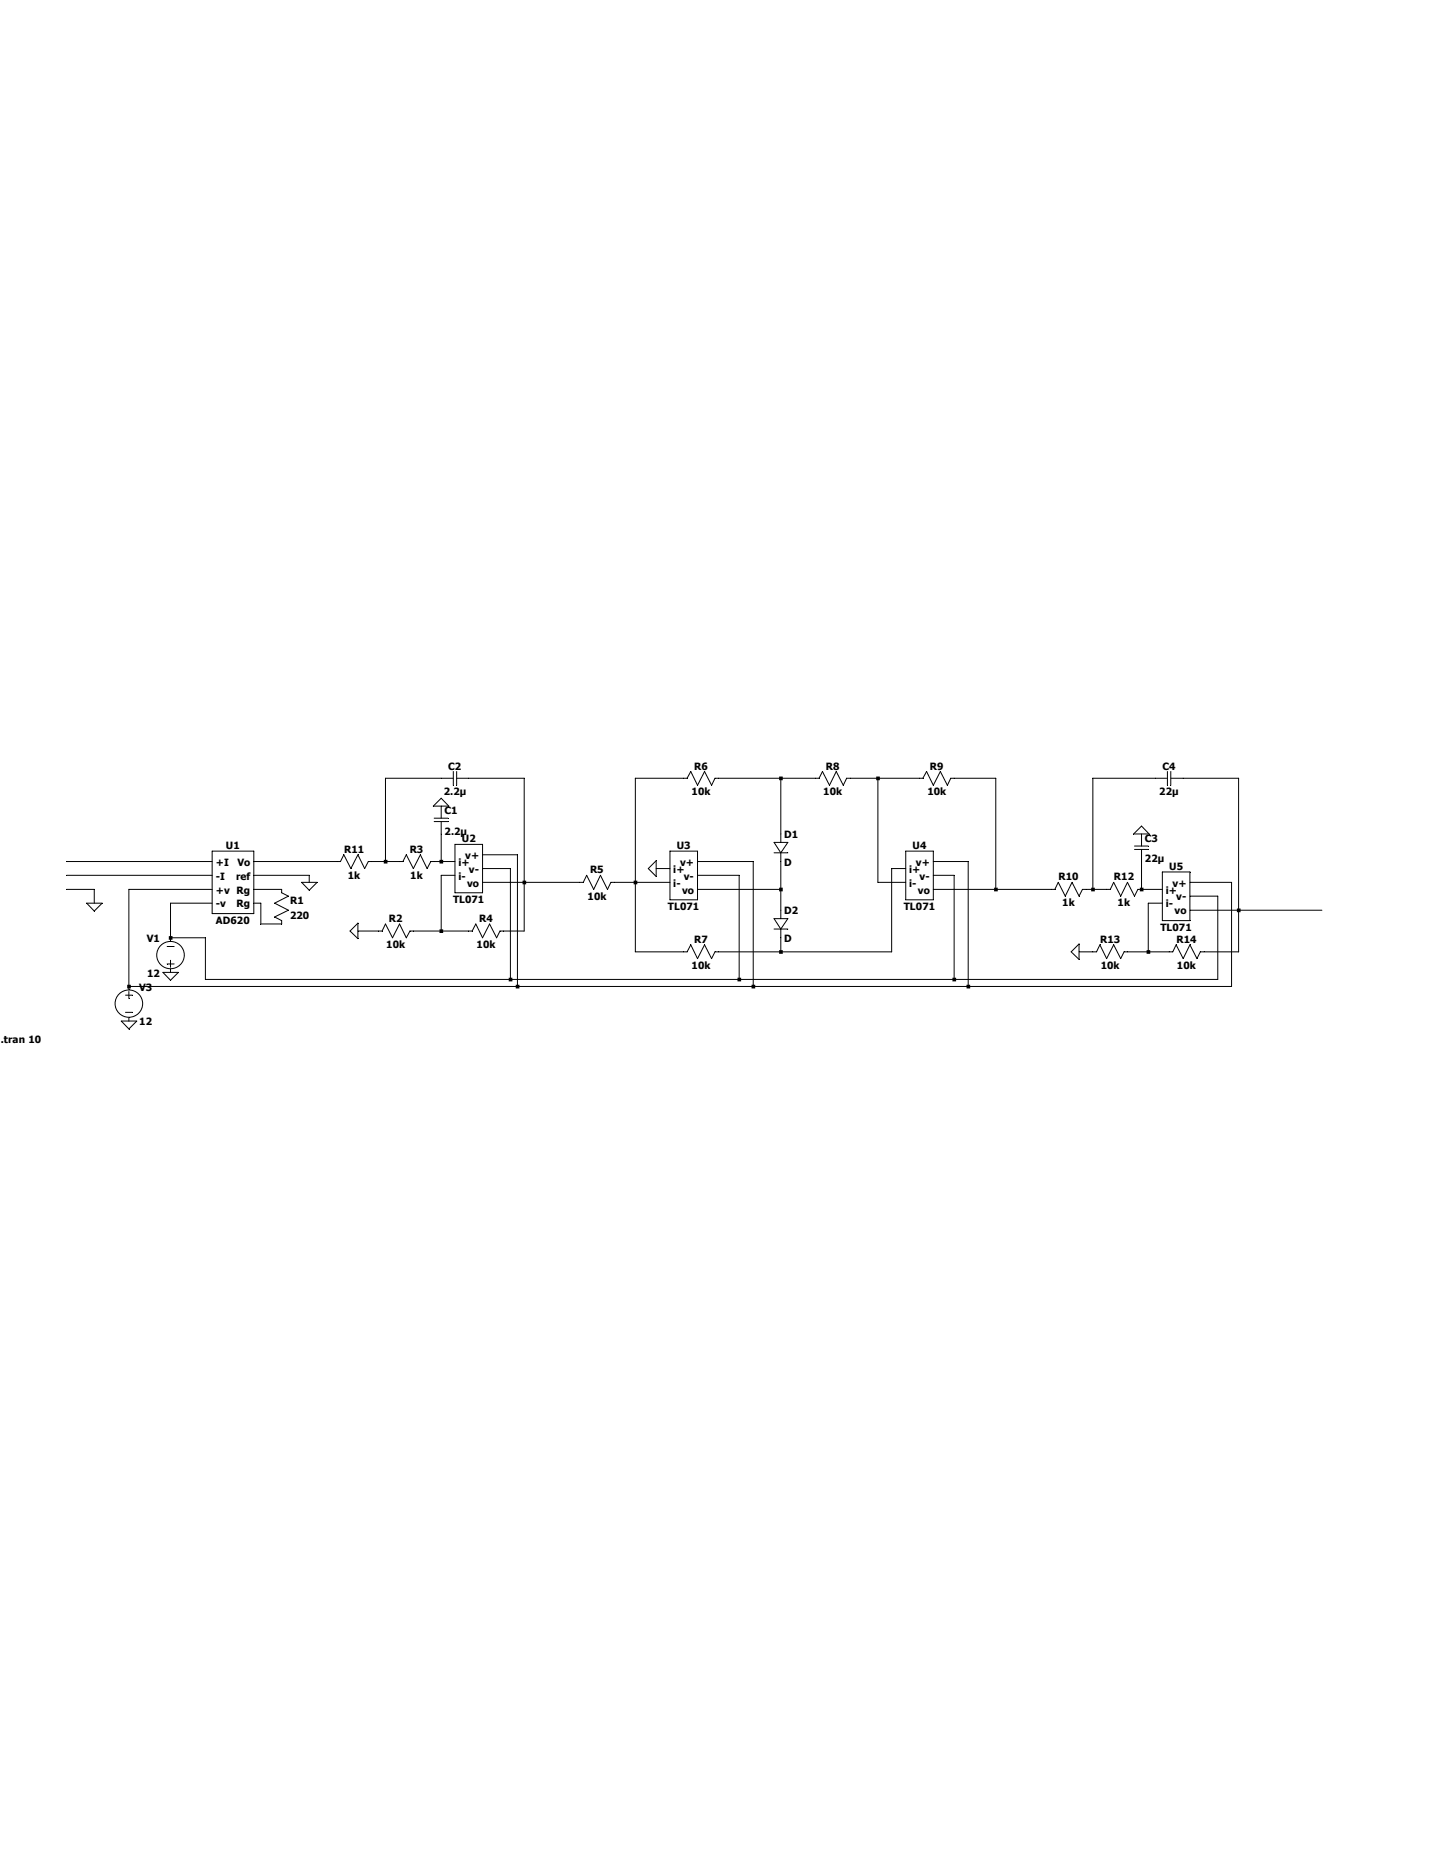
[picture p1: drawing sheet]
Version 4
SHEET 1 3044 680
WIRE 912 -144 784 -144
WIRE 1104 -144 976 -144
WIRE 1472 -144 1360 -144
WIRE 1696 -144 1552 -144
WIRE 1776 -144 1696 -144
WIRE 1920 -144 1856 -144
WIRE 2016 -144 1920 -144
WIRE 2192 -144 2096 -144
WIRE 2560 -144 2416 -144
WIRE 2752 -144 2624 -144
WIRE 1696 -16 1696 -144
WIRE 1088 32 1008 32
WIRE 384 48 48 48
WIRE 672 48 480 48
WIRE 784 48 784 -144
WIRE 784 48 752 48
WIRE 816 48 784 48
WIRE 912 48 912 -16
WIRE 912 48 896 48
WIRE 944 48 912 48
WIRE 1632 48 1504 48
WIRE 2128 48 2048 48
WIRE 1072 64 1008 64
WIRE 1440 64 1408 64
WIRE 1984 64 1952 64
WIRE 384 80 48 80
WIRE 608 80 480 80
WIRE 944 80 912 80
WIRE 1600 80 1504 80
WIRE 2096 80 2048 80
WIRE 608 96 608 80
WIRE 1104 96 1104 -144
WIRE 1104 96 1008 96
WIRE 1232 96 1104 96
WIRE 1360 96 1360 -144
WIRE 1360 96 1312 96
WIRE 1440 96 1360 96
WIRE 1920 96 1920 -144
WIRE 1984 96 1920 96
WIRE 2736 96 2640 96
WIRE 112 112 48 112
WIRE 384 112 192 112
WIRE 544 112 480 112
WIRE 1696 112 1696 48
WIRE 1696 112 1504 112
WIRE 2192 112 2192 -144
WIRE 2192 112 2048 112
WIRE 2320 112 2192 112
WIRE 2416 112 2416 -144
WIRE 2416 112 2400 112
WIRE 2448 112 2416 112
WIRE 2528 112 2528 48
WIRE 2576 112 2528 112
WIRE 2704 128 2640 128
WIRE 112 144 112 112
WIRE 384 144 288 144
WIRE 496 144 480 144
WIRE 2576 144 2544 144
WIRE 1696 160 1696 112
WIRE 2752 160 2752 -144
WIRE 2752 160 2640 160
WIRE 2944 160 2752 160
WIRE 496 192 496 144
WIRE 544 192 496 192
WIRE 768 208 720 208
WIRE 912 208 912 80
WIRE 912 208 848 208
WIRE 976 208 912 208
WIRE 1104 208 1104 96
WIRE 1104 208 1056 208
WIRE 288 224 288 144
WIRE 368 224 288 224
WIRE 1360 256 1360 96
WIRE 1472 256 1360 256
WIRE 1696 256 1696 224
WIRE 1696 256 1552 256
WIRE 1952 256 1952 64
WIRE 1952 256 1696 256
WIRE 2416 256 2384 256
WIRE 2544 256 2544 144
WIRE 2544 256 2496 256
WIRE 2592 256 2544 256
WIRE 2752 256 2752 160
WIRE 2752 256 2672 256
WIRE 368 320 368 224
WIRE 1072 320 1072 64
WIRE 1072 320 368 320
WIRE 1600 320 1600 80
WIRE 1600 320 1072 320
WIRE 2096 320 2096 80
WIRE 2096 320 1600 320
WIRE 2704 320 2704 128
WIRE 2704 320 2096 320
WIRE 192 336 192 112
WIRE 1088 336 1088 32
WIRE 1088 336 192 336
WIRE 1632 336 1632 48
WIRE 1632 336 1088 336
WIRE 2128 336 2128 48
WIRE 2128 336 1632 336
WIRE 2736 336 2736 96
WIRE 2736 336 2128 336
FLAG 608 96 0
FLAG 288 304 0
FLAG 192 416 0
FLAG 912 -80 0
FLAG 720 208 0
FLAG 1408 64 0
FLAG 2528 -16 0
FLAG 2384 256 0
FLAG 112 144 0
SYMBOL AutoGenerated\\AD620 432 96 R0
SYMATTR InstName U1
SYMBOL res 528 96 R0
SYMATTR InstName R1
SYMATTR Value 220
SYMBOL voltage 288 320 R180
WINDOW 0 24 96 Left 2
WINDOW 3 24 16 Left 2
WINDOW 123 0 0 Left 0
WINDOW 39 0 0 Left 0
SYMATTR InstName V1
SYMATTR Value 12
SYMBOL voltage 192 320 R0
WINDOW 123 0 0 Left 0
WINDOW 39 0 0 Left 0
SYMATTR InstName V3
SYMATTR Value 12
SYMBOL cap 896 -80 R0
SYMATTR InstName C1
SYMATTR Value 2.2µ
SYMBOL res 768 32 R90
WINDOW 0 0 56 VBottom 2
WINDOW 3 32 56 VTop 2
SYMATTR InstName R11
SYMATTR Value 1k
SYMBOL AutoGenerated\\TL071 976 64 R0
SYMATTR InstName U2
SYMBOL res 864 192 R90
WINDOW 0 0 56 VBottom 2
WINDOW 3 32 56 VTop 2
SYMATTR InstName R2
SYMATTR Value 10k
SYMBOL res 1072 192 R90
WINDOW 0 0 56 VBottom 2
WINDOW 3 32 56 VTop 2
SYMATTR InstName R4
SYMATTR Value 10k
SYMBOL res 912 32 R90
WINDOW 0 0 56 VBottom 2
WINDOW 3 32 56 VTop 2
SYMATTR InstName R3
SYMATTR Value 1k
SYMBOL cap 976 -160 R90
WINDOW 0 0 32 VBottom 2
WINDOW 3 32 32 VTop 2
SYMATTR InstName C2
SYMATTR Value 2.2µ
SYMBOL res 1328 80 R90
WINDOW 0 0 56 VBottom 2
WINDOW 3 32 56 VTop 2
SYMATTR InstName R5
SYMATTR Value 10k
SYMBOL res 1568 240 R90
WINDOW 0 0 56 VBottom 2
WINDOW 3 32 56 VTop 2
SYMATTR InstName R7
SYMATTR Value 10k
SYMBOL AutoGenerated\\TL071 1472 80 R0
SYMATTR InstName U3
SYMBOL AutoGenerated\\TL071 2016 80 R0
SYMATTR InstName U4
SYMBOL diode 1680 -16 R0
SYMATTR InstName D1
SYMBOL diode 1680 160 R0
SYMATTR InstName D2
SYMBOL res 2416 96 R90
WINDOW 0 0 56 VBottom 2
WINDOW 3 32 56 VTop 2
SYMATTR InstName R10
SYMATTR Value 1k
SYMBOL res 2544 96 R90
WINDOW 0 0 56 VBottom 2
WINDOW 3 32 56 VTop 2
SYMATTR InstName R12
SYMATTR Value 1k
SYMBOL cap 2512 -16 R0
SYMATTR InstName C3
SYMATTR Value 22µ
SYMBOL AutoGenerated\\TL071 2608 128 R0
SYMATTR InstName U5
SYMBOL cap 2624 -160 R90
WINDOW 0 0 32 VBottom 2
WINDOW 3 32 32 VTop 2
SYMATTR InstName C4
SYMATTR Value 22µ
SYMBOL res 2512 240 R90
WINDOW 0 0 56 VBottom 2
WINDOW 3 32 56 VTop 2
SYMATTR InstName R13
SYMATTR Value 10k
SYMBOL res 2688 240 R90
WINDOW 0 0 56 VBottom 2
WINDOW 3 32 56 VTop 2
SYMATTR InstName R14
SYMATTR Value 10k
SYMBOL res 1568 -160 R90
WINDOW 0 0 56 VBottom 2
WINDOW 3 32 56 VTop 2
SYMATTR InstName R6
SYMATTR Value 10k
SYMBOL res 1872 -160 R90
WINDOW 0 0 56 VBottom 2
WINDOW 3 32 56 VTop 2
SYMATTR InstName R8
SYMATTR Value 10k
SYMBOL res 2112 -160 R90
WINDOW 0 0 56 VBottom 2
WINDOW 3 32 56 VTop 2
SYMATTR InstName R9
SYMATTR Value 10k
TEXT -104 456 Left 2 !.tran 10
